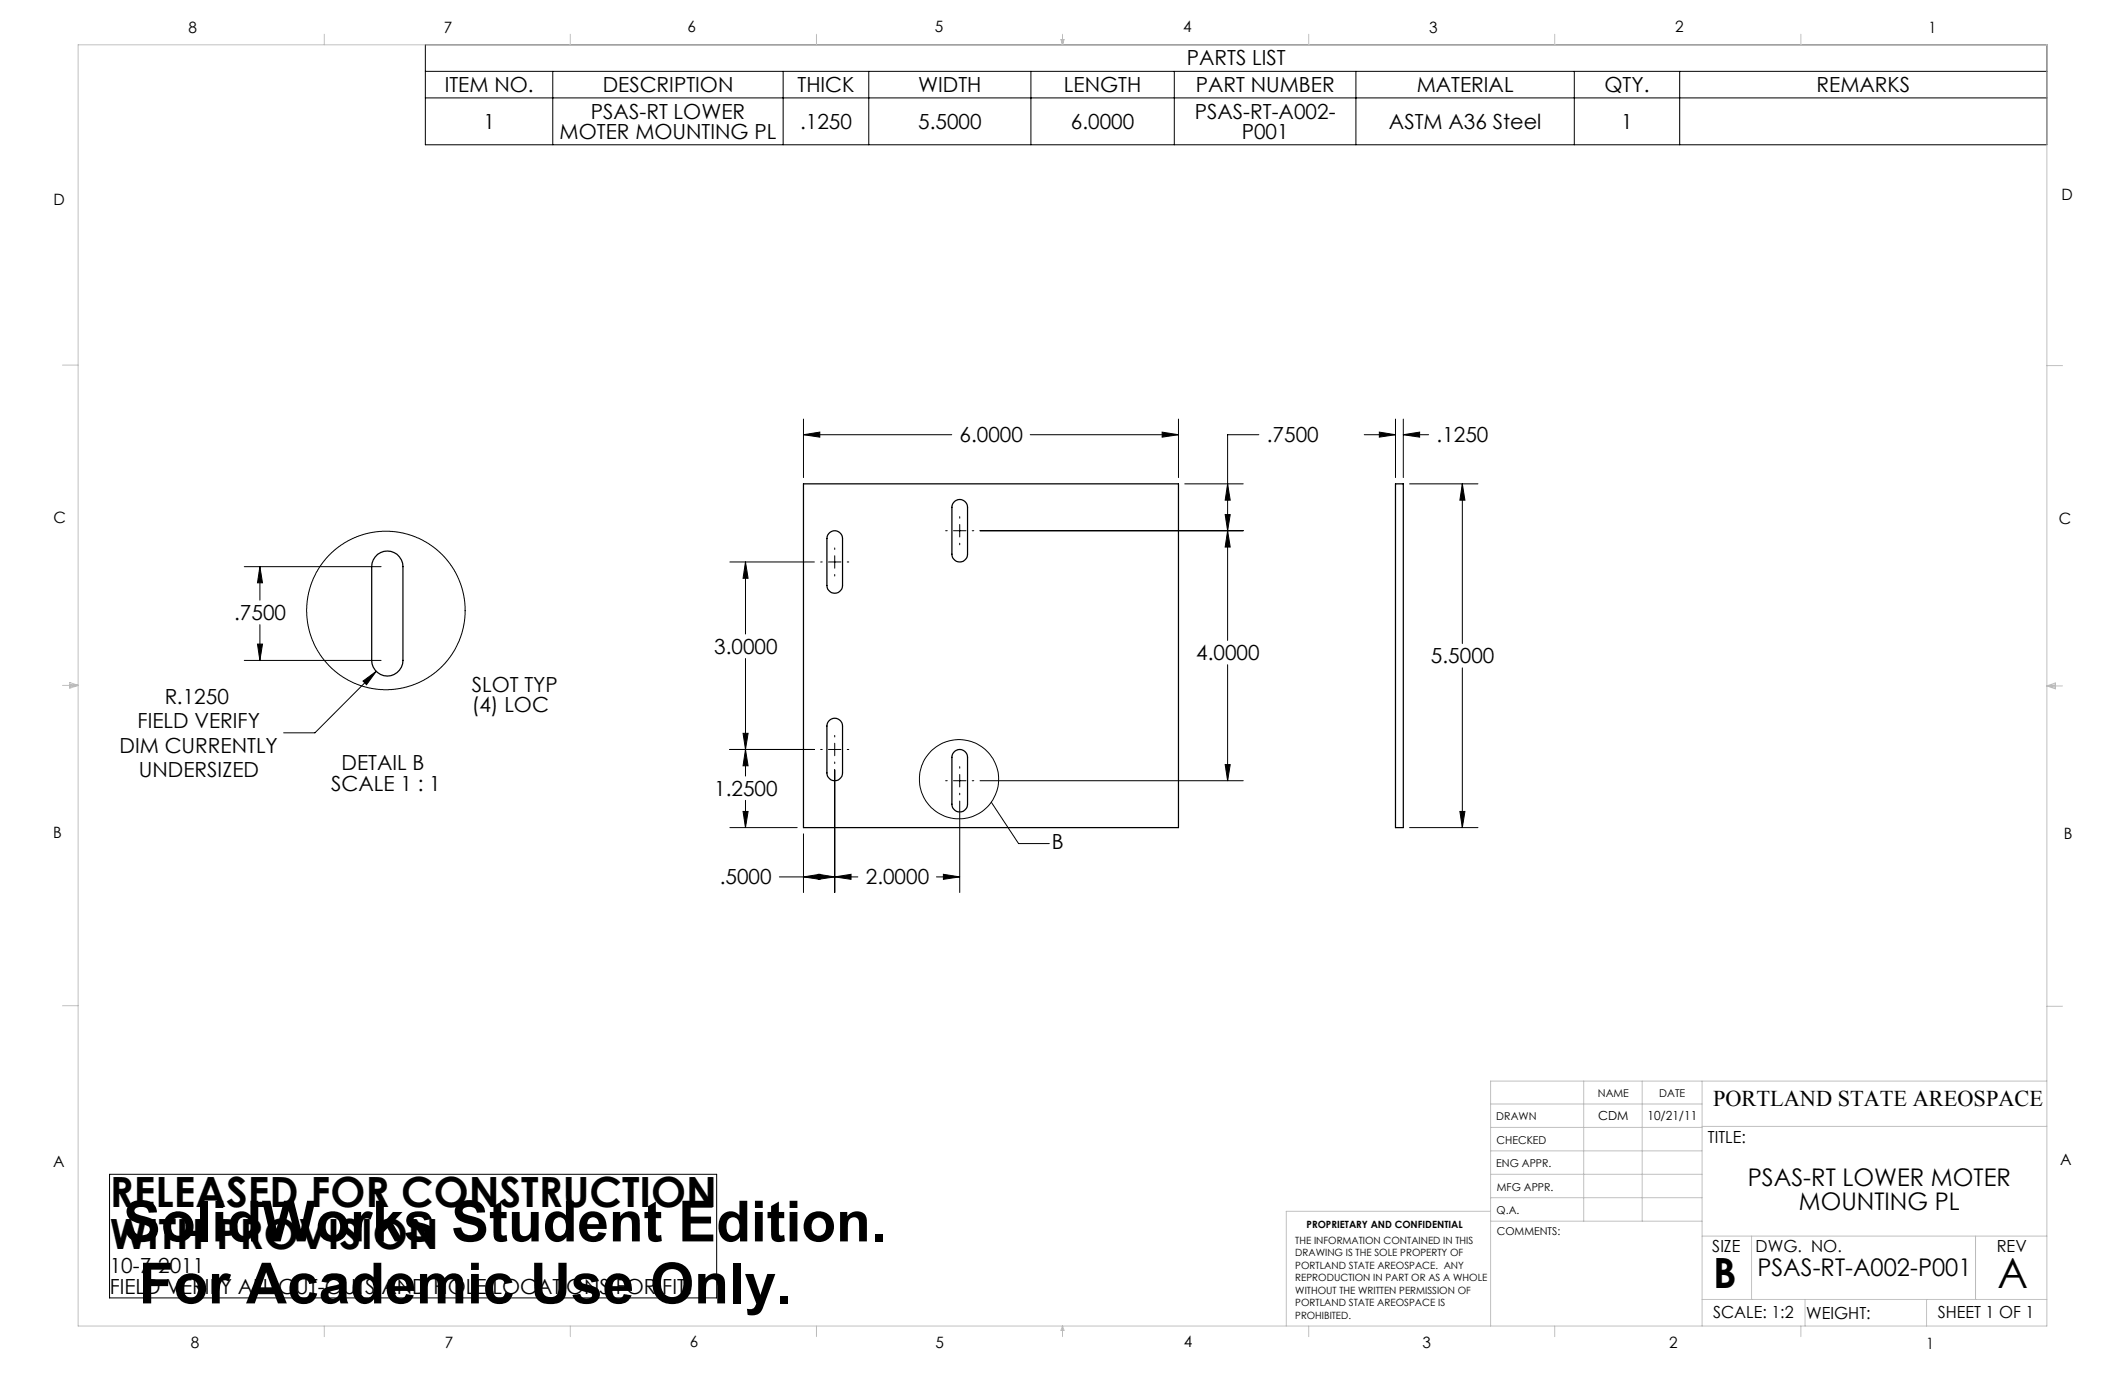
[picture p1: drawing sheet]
<svg xmlns="http://www.w3.org/2000/svg" width="432mm" height="279mm" viewBox="0 0 432 279" stroke-linecap="round" stroke-linejoin="round" font-family="sans-serif">
<g fill="none" stroke="#000" stroke-width=".2">
<path d="M86.4 9.1h329.5v20.3h-329.5zM86.4 14.5h329.5M86.4 19.9h329.5M112.3 14.5v14.9M159.1 14.5v14.9M176.5 14.5v14.9M209.5 14.5v14.9M238.6 14.5v14.9M275.5 14.5v14.9M319.9 14.5v14.9M341.3 14.5v14.9M163.3 88.3l3.3-.5v1z"/>
<path d="M163.3 85.2v11.8M163.3 88.3h30.1M209.3 88.3h30.2M236.1 87.8l3.4 .5-3.4 .5zM239.5 85.2v11.8M240.7 98.3h11.9M249.4 98.3l.6 3.3h-1zM255.8 88.3h-6.4v41.8M277.2 88.3h6.4M280.3 87.8l3.3 .5-3.3 .5zM283.6 85.2v11.8M285.2 88.3l3.3-.5v1z"/>
<path d="M285.2 88.3h5.1M285.2 85.2v11.8M286.4 98.3h13.9M297.1 98.3l.6 3.3h-1zM297.1 98.3v32.5M49.6 115.1h27.8M52.8 115.1l.5 3.3h-1zM52.8 115.1v6.9M148.3 114.2h17.2M151.5 114.2l.5 3.3h-1zM151.5 114.2v14.6M166.8 114.2h.3"/>
<path d="M168.3 114.2h2.6M169.6 111.3v.4M169.6 112.9v2.6M169.6 116.7v.4M172.2 114.2h.3M192.2 107.8h.3M193.7 107.8h2.6M195 105v.3M195 106.6v2.5M195 110.4v.3M197.6 107.8h.3M199.1 107.8h53.5"/>
<path d="M249 104.6h1l-.6 3.2zM249.4 107.8l.6 3.4h-1zM49.6 134.2h27.8M52.3 130.9h1l-.5 3.3zM52.8 126.9v7.3M73.8 138.4l2.6-2-1.9 2.7zM76.4 136.4l-12.4 12.5h-6.4M151.5 133.8v23.9M249.4 135.1v23.5M297.1 135.7v32.5M148.3 152.3h17.2M151 149h1l-.5 3.3z"/>
<path d="M151.5 152.3l.5 3.3h-1zM166.8 152.3h.3M168.3 152.3h2.6M169.6 149.4v.4M169.6 151v2.6M169.6 154.8v.4M169.6 156.4v25M172.2 152.3h.3M192.2 158.6h.3M193.7 158.6h2.6M195 155.8v.3M195 157.4v2.5"/>
<path d="M197.6 158.6h.3M199.1 158.6h53.5M249 155.4h1l-.6 3.2zM148.3 168.2h13.7M151 164.9h1l-.5 3.3zM151.5 162.6v5.6M158.4 178.2h15.9M163.3 178.2l3.3-.5v1zM163.3 169.4v12M166.3 177.7l3.3 .5-3.3 .5zM169.6 178.2l3.3-.5v1zM190.3 178.2h4.7"/>
<path d="M191.7 177.7l3.3 .5-3.3 .5zM195 161.2v.3M195 162.8v18.6M201.4 163l5.6 8.4h6.2M286.4 168.2h13.9M296.7 164.9h1l-.6 3.3zM22.3 238.6h123.3v25.1h-123.3z"/>
<circle cx="78.4" cy="124.1" r="16.1"/>
<circle cx="194.9" cy="158.3" r="8"/>
</g>
<g fill="none" stroke="#c0c0c0" stroke-width=".2">
<path d="M15.9 9.1h400v260.4h-400zM65.9 6.9v2.2M115.9 6.9v2.2M165.9 6.9v2.2M215.6 8h.6l-.3 1.1zM215.7 8l.2 1.1M215.9 6.9v2.2M216 8l-.1 1.1M265.9 6.9v2.2M315.9 6.9v2.2M365.9 6.9v2.2M12.7 74.2h3.2"/>
<path d="M415.9 74.3h3.2M12.7 139.3h3.2M14.2 139.1l1.7 .2M14.2 138.7l1.7 .6-1.7 .5zM15.9 139.3l-1.7 .3M415.9 139.4h3.2M415.9 139.4l1.8-.6v1.2zM415.9 139.4l1.8 .3M417.7 139.2l-1.8 .2M12.7 204.4h3.2M321.8 219.7v28.4M333.7 219.7v28.4"/>
<path d="M345.9 219.7v49.8M415.9 204.5h3.2M415.9 219.7h-113v49.8M302.9 233.9h43M302.9 229.1h43M302.9 224.3h43M302.9 238.6h43M345.9 228.9h70M302.9 248.1h43M302.9 243.4h43M302.9 246.1h-41.5v23.4M345.9 251.2h70"/>
<path d="M355.9 251.2v12.9M401.4 251.2v12.9M65.9 269.5v2.1M115.9 269.5v2.1M165.9 269.5v2.1M215.9 269.5v2.1M215.9 269.5l.3 .8h-.6zM265.9 269.5v2.1M315.9 269.5v2.1M345.9 264.1h70M365.9 269.5v2.1M366.8 264.1v5.4"/>
<path d="M391.5 264.1v5.4"/>
</g>
<path d="M236.1 87.8l3.4 .5-3.4 .5zM163.3 88.3l3.3-.5v1zM151 149h1l-.5 3.3zM151.5 114.2l.5 3.3h-1zM166.3 177.7l3.3 .5-3.3 .5zM163.3 178.2l3.3-.5v1zM151 164.9h1l-.5 3.3zM151.5 152.3l.5 3.3h-1zM169.6 178.2l3.3-.5v1zM191.7 177.7l3.3 .5-3.3 .5zM249.4 107.8l.6 3.4h-1zM249 155.4h1l-.6 3.2zM249 104.6h1l-.6 3.2zM249.4 98.3l.6 3.3h-1zM297.1 98.3l.6 3.3h-1zM296.7 164.9h1l-.6 3.3zM285.2 88.3l3.3-.5v1zM280.3 87.8l3.3 .5-3.3 .5zM73.8 138.4l.7 .7 1.9-2.7zM52.3 130.9h1l-.5 3.3zM52.8 115.1l.5 3.3h-1z" fill="#000"/>
<path d="M163.3 98.3h76.2v69.9h-76.2zM283.6 98.3h1.6v69.9h-1.6zM76.7 112.6a3.2 3.2 0 0 1 3.4-.3 3.2 3.2 0 0 1 1.8 2.8v19.1a3.2 3.2 0 0 1-3.2 3.2 3.2 3.2 0 0 1-3.2-3.2v-19.1a3.3 3.3 0 0 1 1.2-2.5zM168.4 108.4a1.58 1.58 0 0 1 1.7-.5 1.58 1.58 0 0 1 1.1 1.5v9.6a1.59 1.59 0 0 1-1.6 1.5 1.59 1.59 0 0 1-1.6-1.5v-9.6zM193.8 102.1a1.58 1.58 0 0 1 1.7-.5 1.58 1.58 0 0 1 1.1 1.5v9.5a1.59 1.59 0 0 1-1.6 1.6 1.59 1.59 0 0 1-1.6-1.6v-9.5zM168.4 146.5a1.58 1.58 0 0 1 1.7-.5 1.58 1.58 0 0 1 1.1 1.5v9.6a1.59 1.59 0 0 1-1.6 1.5 1.59 1.59 0 0 1-1.6-1.5v-9.6zM193.8 152.9a1.58 1.58 0 0 1 1.7-.5 1.58 1.58 0 0 1 1.1 1.5v9.5a1.59 1.59 0 0 1-1.6 1.6 1.59 1.59 0 0 1-1.6-1.6v-9.5z" fill="none" stroke="#000" stroke-width=".25"/>
<g font-size="11.5">
<text x="25" y="252.3">SolidWorks Student Edition.</text>
<text x="28.2" y="264.9">For Academic Use Only.</text>
</g>
<g font-size="8.5">
<text x="22.3" y="245.3">RELEASED FOR CONSTRUCTION</text>
<text x="22.3" y="253.7">WITH PROVISION</text>
<text x="348.1" y="261.8">B</text>
<text x="405.9" y="261.6">A</text>
</g>
<g font-size="4.9">
<text x="355.1" y="241">PSAS-RT LOWER MOTER</text>
<text x="365.5" y="245.9">MOUNTING PL</text>
<text x="357.1" y="259.2">PSAS-RT-A002-P001</text>
</g>
<text font-size="4.6" x="348.1" y="224.8">PORTLAND STATE AREOSPACE</text>
<g font-size="4.2">
<text x="241.2" y="13.3">PARTS LIST</text>
<text x="90.4" y="18.7">ITEM NO.</text>
<text x="122.5" y="18.7">DESCRIPTION</text>
<text x="162.1" y="18.7">THICK</text>
<text x="186.6" y="18.7">WIDTH</text>
<text x="216.2" y="18.7">LENGTH</text>
<text x="243" y="18.7">PART NUMBER</text>
<text x="287.9" y="18.7">MATERIAL</text>
<text x="326" y="18.7">QTY.</text>
<text x="369.1" y="18.7">REMARKS</text>
<text x="98.2" y="26.1">1</text>
<text x="113.7" y="28.2">MOTER MOUNTING PL</text>
<text x="120.1" y="24.1">PSAS-RT LOWER</text>
<text x="162.6" y="26.1">.1250</text>
<text x="186.6" y="26.1">5.5000</text>
<text x="217.6" y="26.1">6.0000</text>
<text x="242.8" y="24.1">PSAS-RT-A002-</text>
<text x="252.3" y="28.2">P001</text>
<text x="282.2" y="26.1">ASTM A36 Steel</text>
<text x="329.4" y="26.1">1</text>
<text x="195" y="89.9">6.0000</text>
<text x="257.4" y="89.9">.7500</text>
<text x="291.9" y="89.9">.1250</text>
<text x="47.6" y="126">.7500</text>
<text x="145.1" y="132.9">3.0000</text>
<text x="243.1" y="134.2">4.0000</text>
<text x="290.8" y="134.8">5.5000</text>
<text x="33.5" y="143">R.1250</text>
<text x="95.8" y="140.6">SLOT TYP</text>
<text x="28" y="148">FIELD VERIFY</text>
<text x="95.8" y="144.7">(4) LOC</text>
<text x="24.3" y="152.9">DIM CURRENTLY</text>
<text x="28.2" y="157.9">UNDERSIZED</text>
<text x="67.3" y="160.7">SCALE 1 : 1</text>
<text x="69.4" y="156.5">DETAIL B</text>
<text x="145.1" y="161.7">1.2500</text>
<text x="213.7" y="172.6">B</text>
<text x="146.3" y="179.7">.5000</text>
<text x="175.9" y="179.7">2.0000</text>
<text x="22.3" y="258.7">10-7-2011</text>
<text x="22.3" y="262.9">FIELD VERIFY ALL CUT-OUTS AND HOLE LOCATIONS FOR FIT.</text>
</g>
<g font-size="3.4">
<text x="347.1" y="232.3">TITLE:</text>
<text x="347.9" y="254.3">SIZE</text>
<text x="356.7" y="254.4">DWG. NO.</text>
<text x="405.7" y="254.5">REV</text>
<text x="348.1" y="267.9">SCALE: 1:2</text>
<text x="367" y="268">WEIGHT:</text>
<text x="393.8" y="267.9">SHEET 1 OF 1</text>
</g>
<g font-size="3.2">
<text x="38.3" y="6.7">8</text>
<text x="90.2" y="6.7">7</text>
<text x="139.7" y="6.5">6</text>
<text x="190" y="6.5">5</text>
<text x="240.4" y="6.5">4</text>
<text x="290.4" y="6.7">3</text>
<text x="340.4" y="6.5">2</text>
<text x="391.9" y="6.7">1</text>
<text x="10.9" y="41.6">D</text>
<text x="418.9" y="40.7">D</text>
<text x="10.9" y="106.3">C</text>
<text x="418.4" y="106.4">C</text>
<text x="10.8" y="170.2">B</text>
<text x="419.4" y="170.6">B</text>
<text x="10.8" y="237.2">A</text>
<text x="418.6" y="236.8">A</text>
<text x="38.8" y="273.8">8</text>
<text x="90.4" y="273.8">7</text>
<text x="140.2" y="273.8">6</text>
<text x="190.1" y="273.9">5</text>
<text x="240.5" y="273.8">4</text>
<text x="289" y="273.9">3</text>
<text x="339.1" y="273.8">2</text>
<text x="391.4" y="274.1">1</text>
</g>
<g font-size="2.5">
<text x="324.8" y="227.6">CDM</text>
<text x="334.8" y="227.7">10/21/11</text>
</g>
<g font-size="2.2">
<text x="304.1" y="227.7">DRAWN</text>
<text x="324.7" y="222.9">NAME</text>
<text x="337.2" y="222.9">DATE</text>
<text x="304.1" y="232.6">CHECKED</text>
<text x="304" y="237.2">ENG APPR.</text>
<text x="304.2" y="241.9">MFG APPR.</text>
<text x="304.1" y="246.7">Q.A.</text>
<text x="304.1" y="250.9">COMMENTS:</text>
</g>
<g font-size="2">
<text x="265.5" y="249.6">PROPRIETARY AND CONFIDENTIAL</text>
<text x="263.2" y="252.8">THE INFORMATION CONTAINED IN THIS</text>
<text x="263.2" y="255.3">DRAWING IS THE SOLE PROPERTY OF</text>
<text x="263.2" y="257.8">PORTLAND STATE AREOSPACE. ANY</text>
<text x="263.2" y="260.4">REPRODUCTION IN PART OR AS A WHOLE</text>
<text x="263.2" y="262.9">WITHOUT THE WRITTEN PERMISSION OF</text>
<text x="263.2" y="265.4">PORTLAND STATE AREOSPACE IS</text>
<text x="263.2" y="267.9">PROHIBITED.</text>
</g>
</svg>
